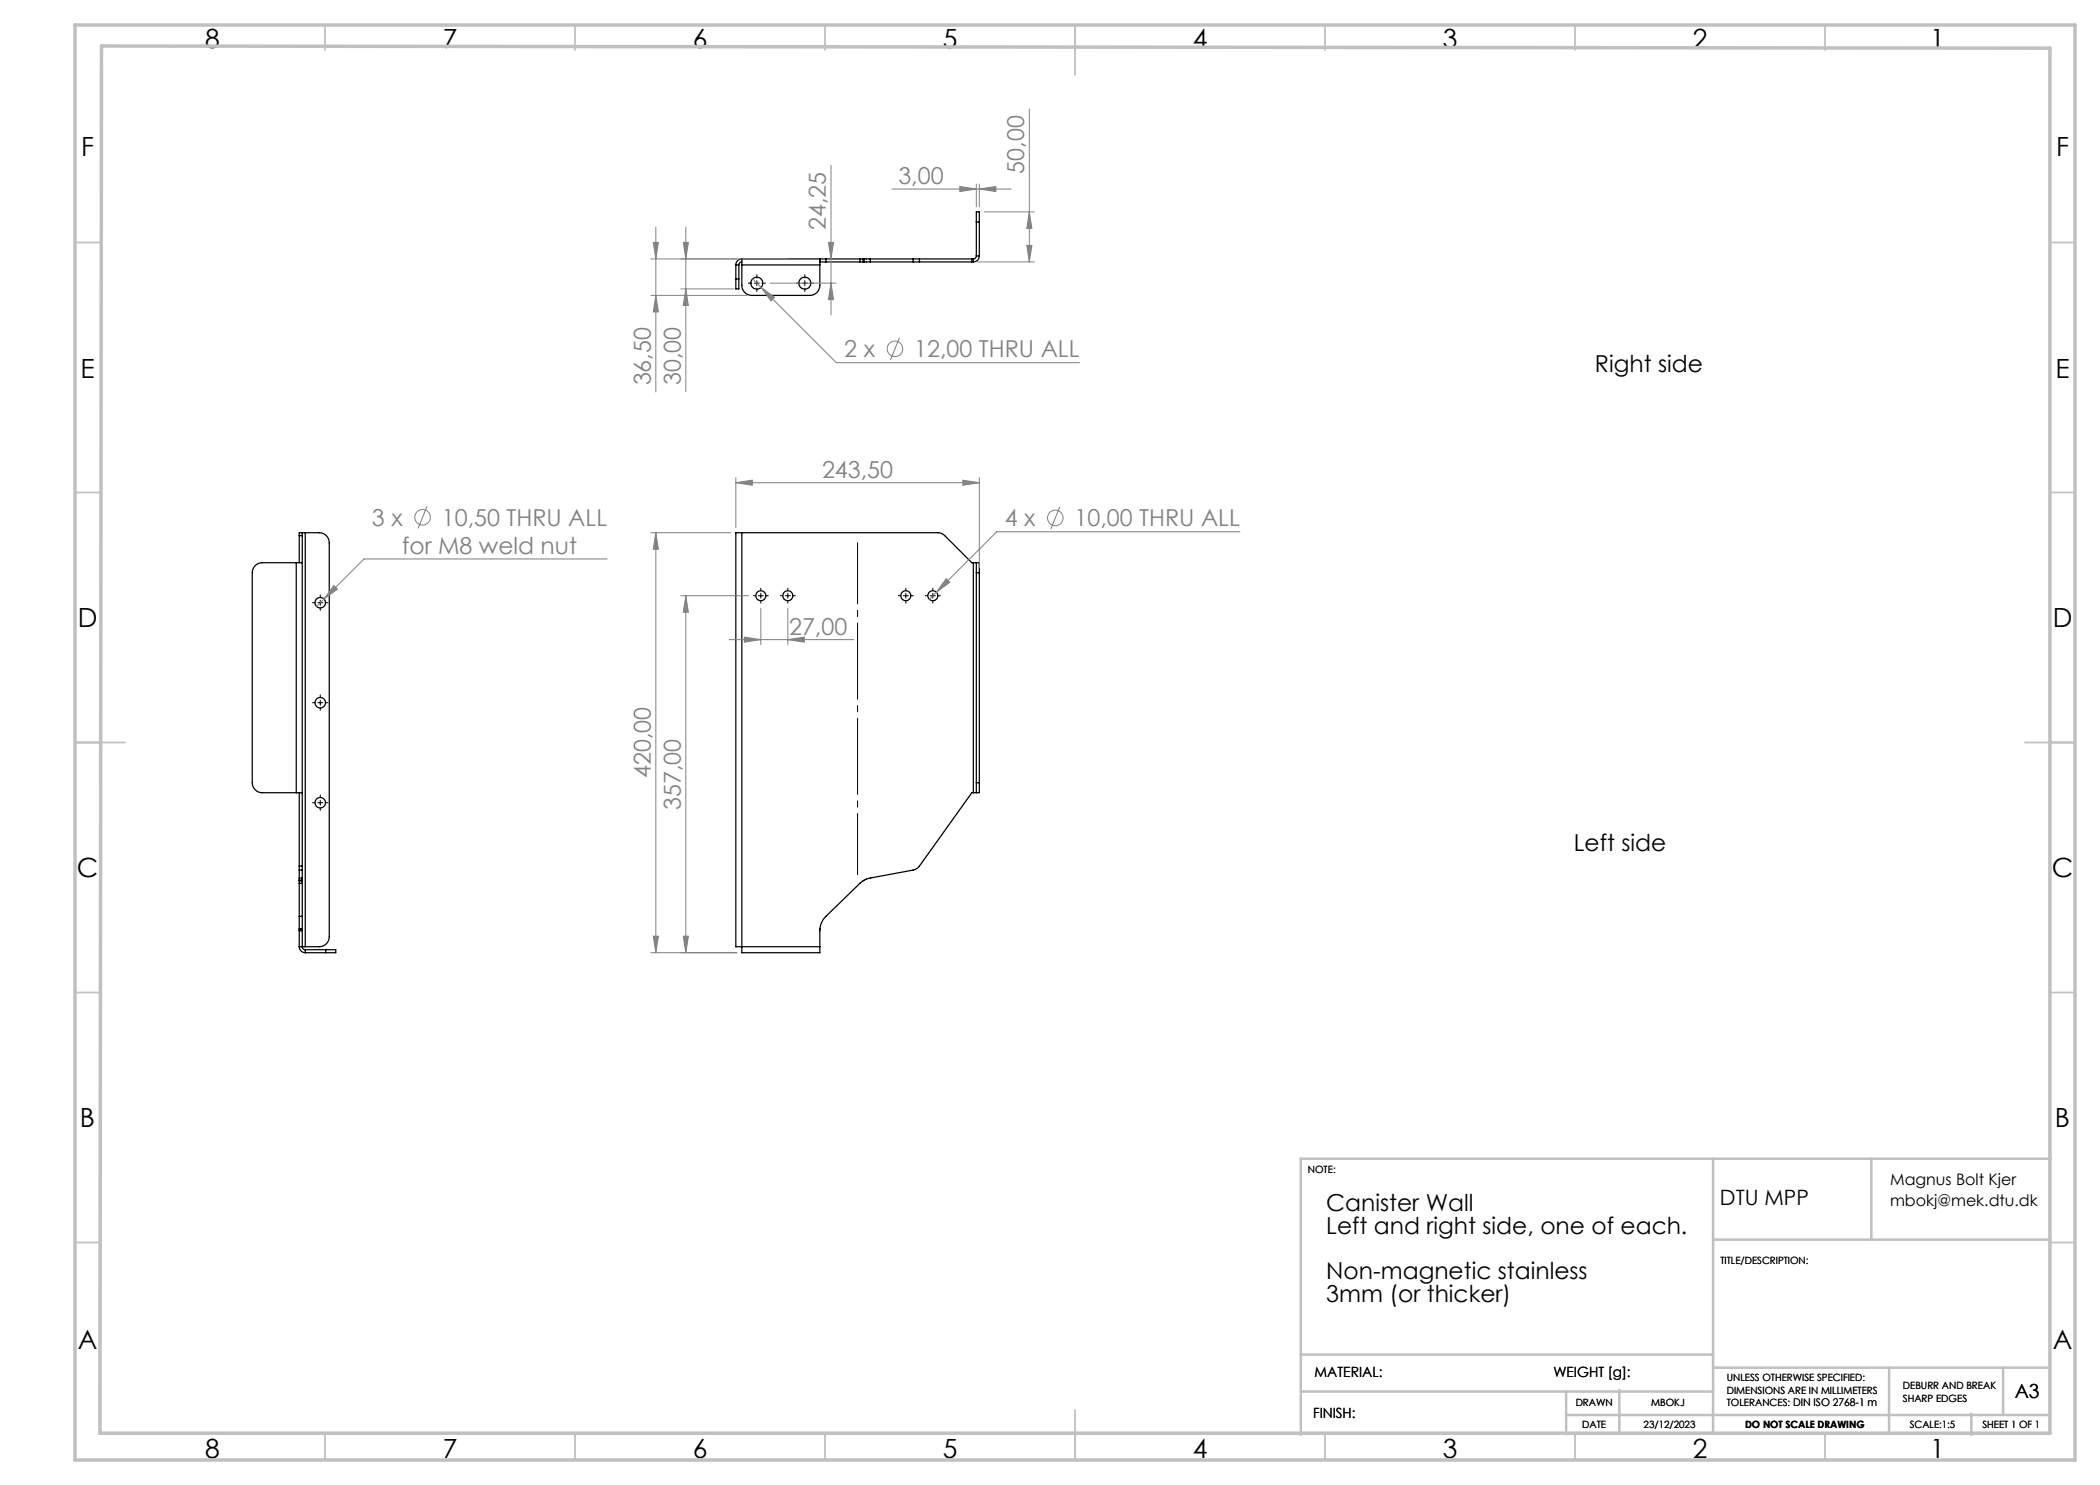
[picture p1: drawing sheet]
<svg xmlns="http://www.w3.org/2000/svg" width="420mm" height="297mm" viewBox="0 0 420 297" stroke-linecap="round" stroke-linejoin="round" font-family="sans-serif">
<g fill="none" stroke="#000" stroke-width=".25">
<path d="M147.2 55.8v2h.6v-2M147.2 53v2.8M147.2 53h.6M147.2 55.8h.6M147.8 53v2.8M148.4 53v4.1a2 2 0 0 0 2 2h11.6a2 2 0 0 0 2-2v-4.1M148.4 51.8v1.2M148.4 52.4a.6 .6 0 0 0-.6 .6M148.4 51.8a1.2 1.2 0 0 0-1.2 1.2M148.4 53h15.6M148.4 51.8h15.6M164 51.8v1.2"/>
<path d="M164 51.8h.1M164 52.4h.1M164 51.8v.6M165.2 51.8h-1.2v.6h1.2M165.2 51.8h6.8M165.2 51.8v.6M165.2 52.4h6.8M172 51.8h.6M172 52.4h.6M172 51.8v.6M172.6 51.8h.2M172.6 52.4h.2"/>
<path d="M172.6 51.8v.6M172.8 51.8h1.3M172.8 52.4h1.3M172.8 51.8v.6M174.1 51.8h8.5M174.1 52.4h8.5M174.1 51.8v.6M182.6 51.8h1.3M182.6 52.4h1.3M182.6 51.8v.6M183.9 51.8h10.8M183.9 52.4h10.8"/>
<path d="M183.9 51.8v.6M194.4 51.8v.6M194.7 51.8v.6M195.3 51.2a.6 .6 0 0 1-.6 .6M195.3 44.4v-2h.6v2M195.3 44.4v6.8M195.3 51.2h.6M195.3 44.4h.6M195.9 51.2a1.2 1.2 0 0 1-1.2 1.2M195.9 44.4v6.8M59.3 112.5h-6.8a2 2 0 0 0-2 2v42a2 2 0 0 0 2 2h6.8M59.3 112.5h1.2"/>
<path d="M59.3 112.5v46M59.9 107.1v5.4M59.9 107.1h.6M60.5 106.5h-.6v.6M60.5 106.5v.6M60.5 106.5h.6M60.5 107.1v66.1M61.1 106.5h2.8a2 2 0 0 1 2 2v78.8a2 2 0 0 1-2 2h-2.8M61.1 106.5v82.8M148.4 106.5h39.1a2 2 0 0 1 1.5 .6l5.4 5.4h.3M148.4 106.5h-1.2v82.8h1.2M148.4 106.5v82.8"/>
<path d="M194.7 112.5h.6M194.7 112.5v46M195.3 112.5v2M195.3 112.5h.6v2M195.3 114.5h.6M195.3 114.5v42M195.9 114.5v42M59.3 158.5h1.2M59.9 158.5v14.7M194.7 158.5h.6M194.7 158.5h-.3l-10.9 15.1-.9 .4-8.6 1.6-1.1 .4-.8 .6-6.9 6.7a4 4 0 0 0-1.2 2.8v3.2M195.3 156.5v2"/>
<path d="M195.3 156.5h.6M195.9 156.5v2h-.6M59.9 173.2v.8M59.9 175.6v.4M59.9 176v.2M59.9 176.2v.5M59.9 173.2h.6M59.9 174v1.6M59.9 176.7v6.6M59.9 174h.6M59.9 175.6h.6M59.9 176h.6"/>
<path d="M59.9 176.2h.6M59.9 176.7h.6M60.5 173.2v.8M60.5 175.6v.4M60.5 176v.2M60.5 176.2v.5M60.5 174v1.6M60.5 176.7v6.6M59.9 183.3v2.4M59.9 185.7v.3M59.9 186v.1M59.9 189.3a1.2 1.2 0 0 0 1.2 1.2"/>
<path d="M59.9 189.3h.6M59.9 186.1v3.2M59.9 183.3h.6M59.9 185.7h.6M59.9 186h.6M59.9 186.1h.6M60.5 183.3v2.4M60.5 185.7v.3M60.5 186v.1M60.5 189.3a.6 .6 0 0 0 .6 .6M60.5 189.3h.6M60.5 186.1v3.2"/>
<path d="M61.1 190.5h4.1M61.1 189.9v.6M61.1 189.9h4.1M65.2 189.9h2v.6h-2M65.2 189.9v.6M148.4 189.3v1.2h15.6v-1.2M148.4 189.3h15.6"/>
<circle cx="151.4" cy="56.6" r="1.2"/>
<circle cx="161" cy="56.6" r="1.2"/>
<circle cx="152.2" cy="119.1" r="1"/>
<circle cx="157.6" cy="119.1" r="1"/>
<circle cx="181.2" cy="119.1" r="1"/>
<circle cx="186.6" cy="119.1" r="1"/>
<circle cx="64.1" cy="120.5" r="1.05"/>
<circle cx="64.1" cy="140.5" r="1.05"/>
<circle cx="64.1" cy="160.5" r="1.05"/>
</g>
<g fill="none" stroke="#808080" stroke-width=".2">
<path d="M166.2 33.1v29.9M178.4 37.8h23.8M192 37.3l3.3 .5-3.3 .5zM195.3 36.8v4.6M195.9 37.8l3.3-.5v1zM195.9 36.8v4.6M205.9 21.8v30.6M130.2 51.8h27.4M130.2 59.1h19.2M130.7 48.5h1l-.5 3.3zM131.2 45.4v33M131.2 59.1l.5 3.3h-1z"/>
<path d="M136.2 57.8h10.6M136.7 48.5h1l-.5 3.3zM137.2 45.4v33M137.2 57.8l.5 3.3h-1zM150.5 55.8l1.7 1.7M152.2 57.5l2.7 2-.7 .7zM152.2 57.5l15.1 15h48.6M154.1 56.6h13.1M165.7 48.5h1l-.5 3.3zM166.2 56.6l.5 3.3h-1zM195.4 52.4h11.5M196.9 42.4h10"/>
<path d="M205.4 49.1h1l-.5 3.3zM205.9 42.4l.5 3.3h-1zM179.9 67.5l-1.8 4.5M147.2 96.5l3.3-.5v1.1zM147.2 95.5v10M147.2 96.5h48.7M192.6 96l3.3 .5-3.3 .6zM195.9 95.5v18M66.8 117.1l.7 .7-2.7 2zM85.4 101.2l-1.8 4.5M121.4 111.8h-48.6l-9.5 9.5M130.2 106.5h16"/>
<path d="M131.2 106.5l.5 3.3h-1zM131.2 106.5v84M136.2 119.1h13.5M137.2 119.1l.5 3.3h-1zM137.2 119.1v71.4M189.2 115.7l.8 .8-2.7 1.9zM212 101.4l-1.8 4.4M248 106.4h-48.7l-13.4 13.5M145.8 127.9h25M148.9 127.4l3.3 .5-3.3 .5zM152.2 121.6v7.3M157.6 127.9l3.3-.5v1z"/>
<path d="M157.6 121.6v7.3M130.2 190.5h17.2M130.7 187.2h1l-.5 3.3zM136.7 187.2h1l-.5 3.3z"/>
<circle cx="179" cy="69.8" r="1.56"/>
<circle cx="84.5" cy="103.5" r="1.56"/>
<circle cx="211.1" cy="103.6" r="1.56"/>
</g>
<path d="M171.5 108.5v66.4" fill="none" stroke="#000" stroke-width=".2" stroke-dasharray="15.2 1.3 1.3 1.3" stroke-dashoffset="3"/>
<g fill="none" stroke="#000" stroke-width=".2" stroke-dasharray="15.2 1.3 1.3 1.3">
<path d="M150.4 56.6h-.7M151.4 55.6v-.7M151.4 57.6v.7M152.4 56.6h.7M160 56.6h-.7M161 55.6v-.7M161 57.6v.7M162 56.6h.7M64.1 119.5v-.5M151.2 119.1h-.5M152.2 118.1v-.5M153.2 119.1h.5"/>
<path d="M156.6 119.1h-.5M157.6 118.1v-.5M158.6 119.1h.5M180.2 119.1h-.5M181.2 118.1v-.5M182.2 119.1h.5M185.6 119.1h-.5M186.6 118.1v-.5M187.6 119.1h.5M63.1 120.5h-.6M64.1 139.5v-.5M64.1 121.5v.6"/>
<path d="M65.1 120.5h.5M152.2 120.1v.5M157.6 120.1v.5M181.2 120.1v.5M186.6 120.1v.5M63.1 140.5h-.6M64.1 141.5v.6M64.1 159.5v-.5M65.1 140.5h.5M63.1 160.5h-.6M64.1 161.5v.6M65.1 160.5h.5"/>
</g>
<g fill="none" stroke="#000" stroke-width=".2">
<path d="M150.9 56.6h1M151.4 56.1v1M160.5 56.6h1M161 56.1v1M151.7 119.1h1M152.2 118.6v1M157.1 119.1h1M157.6 118.6v1M180.7 119.1h1M181.2 118.6v1M186.1 119.1h1M186.6 118.6v1"/>
<path d="M63.6 120.5h1M64.1 120v1M63.6 140.5h1M64.1 140v1M63.6 160.5h1M64.1 160v1"/>
</g>
<g fill="none" stroke="#c0c0c0" stroke-width=".35">
<path d="M65 5v5M115 5v5M165 5v5M215 5v10M265 5v5M315 5v5M365 5v5M15 48.5h5M410 48.5h5M15 98.5h5M410 98.5h5M15 148.5h10"/>
<path d="M405 148.5h10M15 198.5h5M410 198.5h5M15 248.5h5M410 248.5h5M65 287v5M115 287v5M165 287v5M215 282v10M265 287v5M315 287v5M365 287v5"/>
</g>
<g fill="none" stroke="#c0c0c0" stroke-width=".5">
<path d="M342.6 231.7v54.9M374.3 231.7v16.2M410.2 231.7h-150v55.3M342.6 247.9h67.5M260.2 278.3h82.4M260.2 270.9h82.4M313.2 278.3v8.6M323.9 278v8.6M342.6 273.5h67.4M377.8 273.5v13.1M400.6 273.5v9.3M313.2 283h96.8"/>
<path d="M394.3 282.8v4.2"/>
</g>
<path d="M15 5h400v287h-400zM20.3 9.2l389.7 .4v277h-390z" fill="none" stroke="#c0c0c0" stroke-width=".7"/>
<g fill="#808080">
<path d="M189.2 115.7l-1.9 2.7 2.7-1.9zM147.2 96.5l3.3-.5v1.1zM192.6 96l3.3 .5-3.3 .6zM148.9 127.4l3.3 .5-3.3 .5zM157.6 127.9l3.3-.5v1zM66.8 117.1l-2 2.7 2.7-2zM152.2 57.5l2 2.7 .7-.7z"/>
<path d="M192 37.3l3.3 .5-3.3 .5zM195.9 37.8l3.3-.5v1z"/>
<path d="M205.4 49.1h1l-.5 3.3zM205.9 42.4l.5 3.3h-1z"/>
<path d="M130.7 187.2h1l-.5 3.3zM131.2 106.5l.5 3.3h-1z"/>
<path d="M136.7 187.2h1l-.5 3.3zM137.2 119.1l.5 3.3h-1z"/>
<path d="M137.2 57.8l.5 3.3h-1zM136.7 48.5h1l-.5 3.3zM166.2 56.6l.5 3.3h-1zM165.7 48.5h1l-.5 3.3z"/>
<path d="M131.2 59.1l.5 3.3h-1zM130.7 48.5h1l-.5 3.3z"/>
</g>
<g font-size="5.3">
<text x="41" y="9.5">8</text>
<text x="88.5" y="9.5">7</text>
<text x="138.5" y="9.5">6</text>
<text x="188.5" y="9.5">5</text>
<text x="238.5" y="9.5">4</text>
<text x="288.5" y="9.5">3</text>
<text x="338.5" y="9.5">2</text>
<text x="386" y="9.5">1</text>
<text x="16.2" y="31.3">F</text>
<text x="411.2" y="31.3">F</text>
<text x="16.1" y="75.5">E</text>
<text x="411.1" y="75.5">E</text>
<text x="15.5" y="125.5">D</text>
<text x="410.5" y="125.5">D</text>
<text x="15.4" y="175.5">C</text>
<text x="410.4" y="175.5">C</text>
<text x="16" y="225.5">B</text>
<text x="411" y="225.5">B</text>
<text x="15.5" y="269.7">A</text>
<text x="410.5" y="269.7">A</text>
<text x="41" y="291.5">8</text>
<text x="88.5" y="291.5">7</text>
<text x="138.5" y="291.5">6</text>
<text x="188.5" y="291.5">5</text>
<text x="238.5" y="291.5">4</text>
<text x="288.5" y="291.5">3</text>
<text x="338.5" y="291.5">2</text>
<text x="386" y="291.5">1</text>
</g>
<g font-size="4.7" fill="#808080">
<text x="204.9" y="34.7" transform="rotate(-90 204.9 34.7)">50,00</text>
<text x="179.7" y="36.8">3,00</text>
<text x="165.2" y="46" transform="rotate(-90 165.2 46)">24,25</text>
<text x="168.9" y="71.5">2 x</text>
<text x="182.8" y="71.5">12,00 THRU ALL</text>
<text x="130.2" y="77.1" transform="rotate(-90 130.2 77.1)">36,50</text>
<text x="136.2" y="77.1" transform="rotate(-90 136.2 77.1)">30,00</text>
<text x="164.4" y="95.5">243,50</text>
<text x="74.4" y="105.2">3 x</text>
<text x="88.4" y="105.2">10,50 THRU ALL</text>
<text x="200.9" y="105.3">4 x</text>
<text x="214.9" y="105.3">10,00 THRU ALL</text>
<text x="80.4" y="110.8">for M8 weld nut</text>
<text x="157.8" y="126.9">27,00</text>
<text x="130.2" y="155.7" transform="rotate(-90 130.2 155.7)">420,00</text>
<text x="136.2" y="162" transform="rotate(-90 136.2 162)">357,00</text>
</g>
<g font-size="4.7">
<text x="319" y="74.5">Right side</text>
<text x="314.8" y="170.1">Left side</text>
<text x="265.3" y="242.3">Canister Wall</text>
<text x="265.3" y="246.8">Left and right side, one of each.</text>
<text x="265.3" y="255.8">Non-magnetic stainless</text>
<text x="265.3" y="260.4">3mm (or thicker)</text>
</g>
<text font-size="4.2" x="344" y="240.9">DTU MPP</text>
<text font-size="3.9" x="403" y="279.6">A3</text>
<g font-size="3.2">
<text x="378" y="237">Magnus Bolt Kjer</text>
<text x="378" y="241.1">mbokj@mek.dtu.dk</text>
</g>
<g font-size="2.8">
<text x="262.9" y="275.4">MATERIAL:</text>
<text x="310.7" y="275.4">WEIGHT [g]:</text>
<text x="262.6" y="283.6">FINISH:</text>
</g>
<g font-size="2">
<text x="261.6" y="234.6">NOTE:</text>
<text x="344.1" y="252.7">TITLE/DESCRIPTION:</text>
<text x="315.1" y="281.3">DRAWN</text>
<text x="330.2" y="281.3">MBOKJ</text>
<text x="345.4" y="276.3">UNLESS OTHERWISE SPECIFIED:</text>
<text x="345.4" y="278.8">DIMENSIONS ARE IN MILLIMETERS</text>
<text x="345.4" y="281.3">TOLERANCES: DIN ISO 2768-1 m</text>
<text x="380.6" y="277.8">DEBURR AND BREAK</text>
<text x="380.6" y="280.3">SHARP EDGES</text>
<text x="316.4" y="285.6">DATE</text>
<text x="328.7" y="285.6">23/12/2023</text>
<text x="349" y="285.6">DO NOT SCALE DRAWING</text>
<text x="381.9" y="285.6">SCALE:1:5</text>
<text x="396.5" y="285.6">SHEET 1 OF 1</text>
</g>
</svg>
